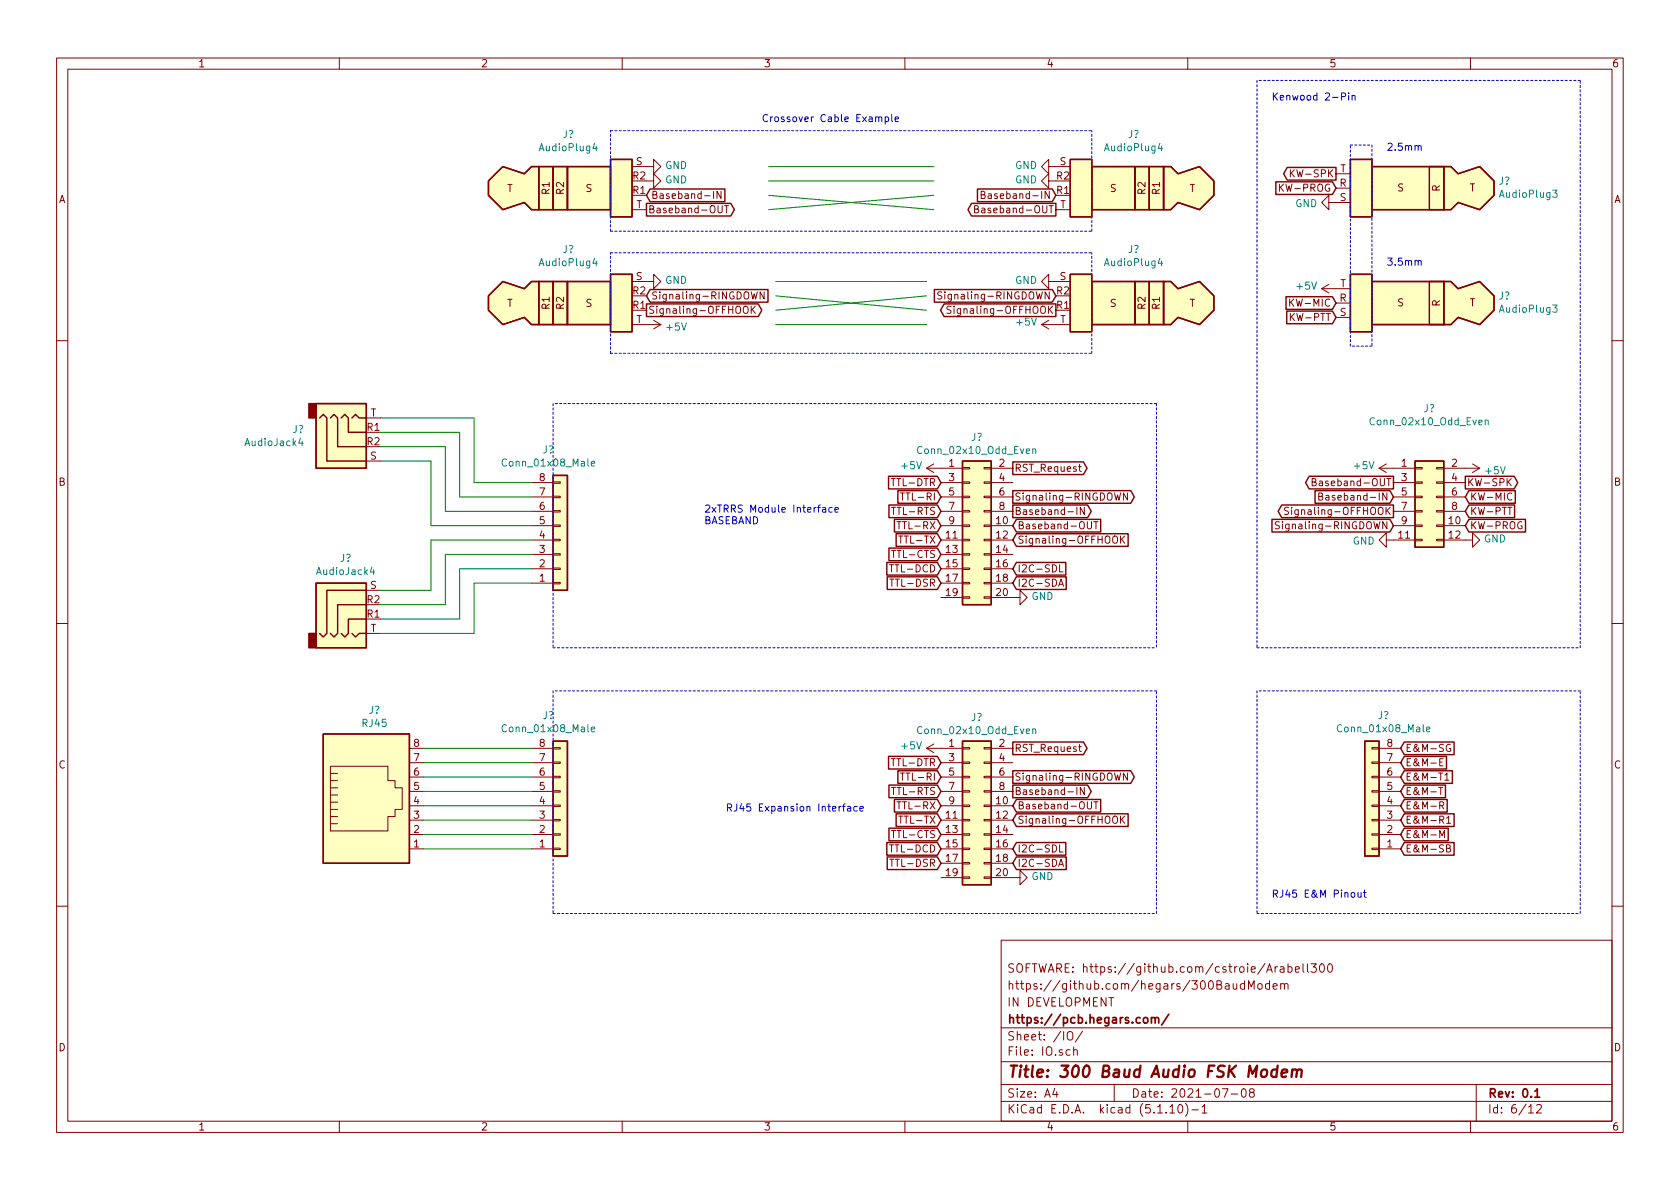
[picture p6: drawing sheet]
EESchema Schematic File Version 4
EELAYER 30 0
EELAYER END
$Descr A4 11693 8268
encoding utf-8
Sheet 6 12
Title "300 Baud Audio FSK Modem "
Date "2021-07-08"
Rev "0.1"
Comp "https://pcb.hegars.com/"
Comment1 "IN DEVELOPMENT "
Comment2 "https://github.com/hegars/300BaudModem"
Comment3 "SOFTWARE: https://github.com/cstroie/Arabell300"
Comment4 ""
$EndDescr
$Comp
L Connector_Generic:Conn_01x08 J?
U 1 1
P 3900 5600
AR Path="/60EA1217" Ref="J?"  Part="1" 
AR Path="/60E9D9E5/60EA1217" Ref="J?"  Part="1" 
F 0 "J?" H 3818 4975 50  0000 C CNN
F 1 "Conn_01x08_Male" H 3818 5066 50  0000 C CNN
F 2 "" H 3900 5600 50  0001 C CNN
F 3 "~" H 3900 5600 50  0001 C CNN
	1    3900 5600
	1    0    0    1   
$EndComp
Text Notes 3900 6300 0    50   ~ 0
E&M Type Output interface
$Comp
L Connector:RJ45 J?
U 1 1
P 2550 5600
AR Path="/60EA121E" Ref="J?"  Part="1" 
AR Path="/60E9D9E5/60EA121E" Ref="J?"  Part="1" 
F 0 "J?" H 2607 6267 50  0000 C CNN
F 1 "RJ45" H 2607 6176 50  0000 C CNN
F 2 "" V 2550 5625 50  0001 C CNN
F 3 "~" V 2550 5625 50  0001 C CNN
	1    2550 5600
	1    0    0    -1  
$EndComp
$Comp
L power:+5V #PWR?
U 1 1
P 6550 5200
AR Path="/60EA1230" Ref="#PWR?"  Part="1" 
AR Path="/60E9D9E5/60EA1230" Ref="#PWR?"  Part="1" 
F 0 "#PWR?" H 6550 5050 50  0001 C CNN
F 1 "+5V" V 6565 5328 50  0000 L CNN
F 2 "" H 6550 5200 50  0001 C CNN
F 3 "" H 6550 5200 50  0001 C CNN
	1    6550 5200
	0    -1   -1   0   
$EndComp
Text GLabel 6550 5500 0    50   Input ~ 0
TTL-RTS
Text GLabel 6550 5800 0    50   Input ~ 0
TTL-CTS
Text GLabel 6550 5300 0    50   Input ~ 0
TTL-DTR
Text GLabel 6550 6000 0    50   Input ~ 0
TTL-DSR
Text GLabel 6550 5700 0    50   Input ~ 0
TTL-TX
Text GLabel 6550 5600 0    50   Input ~ 0
TTL-RX
Text GLabel 6550 5900 0    50   Input ~ 0
TTL-DCD
Text GLabel 6550 5400 0    50   Input ~ 0
TTL-RI
$Comp
L Connector_Generic:Conn_02x10_Odd_Even J?
U 1 1
P 6750 5600
AR Path="/60EA1256" Ref="J?"  Part="1" 
AR Path="/60E9D9E5/60EA1256" Ref="J?"  Part="1" 
F 0 "J?" H 6800 6217 50  0000 C CNN
F 1 "Conn_02x10_Odd_Even" H 6800 6126 50  0000 C CNN
F 2 "" H 6750 5600 50  0001 C CNN
F 3 "~" H 6750 5600 50  0001 C CNN
	1    6750 5600
	1    0    0    -1  
$EndComp
Text Notes 4900 3650 0    50   ~ 0
2xTRRS Module Interface\nBASEBAND
Text GLabel 7050 5200 2    50   Output ~ 0
RST_Request
$Comp
L power:GND #PWR?
U 1 1
P 4500 1150
AR Path="/60EB32D5" Ref="#PWR?"  Part="1" 
AR Path="/60E9D9E5/60EB32D5" Ref="#PWR?"  Part="1" 
F 0 "#PWR?" H 4500 900 50  0001 C CNN
F 1 "GND" V 4505 1022 50  0000 R CNN
F 2 "" H 4500 1150 50  0001 C CNN
F 3 "" H 4500 1150 50  0001 C CNN
	1    4500 1150
	0    -1   -1   0   
$EndComp
Text GLabel 4500 1450 2    50   Output ~ 0
Baseband-OUT
Wire Notes Line
	3850 4800 3850 6350
Wire Notes Line
	3850 6350 8050 6350
Wire Notes Line
	8050 6350 8050 4800
$Comp
L power:GND #PWR?
U 1 1
P 7350 1150
AR Path="/60EE44F5" Ref="#PWR?"  Part="1" 
AR Path="/60E9D9E5/60EE44F5" Ref="#PWR?"  Part="1" 
F 0 "#PWR?" H 7350 900 50  0001 C CNN
F 1 "GND" V 7355 1022 50  0000 R CNN
F 2 "" H 7350 1150 50  0001 C CNN
F 3 "" H 7350 1150 50  0001 C CNN
	1    7350 1150
	0    1    -1   0   
$EndComp
Text GLabel 7350 1350 0    50   Input ~ 0
Baseband-IN
Text Notes 5300 850  0    50   ~ 0
Crossover Cable Example
Text GLabel 7050 6000 2    50   Input ~ 0
I2C-SDA
Text GLabel 7050 5900 2    50   Input ~ 0
I2C-SDL
$Comp
L power:GND #PWR?
U 1 1
P 7050 6100
AR Path="/60EA1250" Ref="#PWR?"  Part="1" 
AR Path="/60E9D9E5/60EA1250" Ref="#PWR?"  Part="1" 
F 0 "#PWR?" H 7050 5850 50  0001 C CNN
F 1 "GND" V 7055 5972 50  0000 R CNN
F 2 "" H 7050 6100 50  0001 C CNN
F 3 "" H 7050 6100 50  0001 C CNN
	1    7050 6100
	0    -1   -1   0   
$EndComp
Text GLabel 7050 5400 2    50   Output ~ 0
Signaling-RINGDOWN
Text GLabel 7050 5700 2    50   Input ~ 0
Signaling-OFFHOOK
Text GLabel 7050 5600 2    50   Input ~ 0
Baseband-OUT
Text GLabel 7050 5500 2    50   Output ~ 0
Baseband-IN
$Comp
L Connector:AudioPlug4 J?
U 1 1
P 3900 2050
AR Path="/60EA8BB8" Ref="J?"  Part="1" 
AR Path="/60E9D9E5/60EA8BB8" Ref="J?"  Part="1" 
F 0 "J?" H 3957 2375 50  0000 C CNN
F 1 "AudioPlug4" H 3957 2284 50  0000 C CNN
F 2 "" H 4250 1950 50  0001 C CNN
F 3 "~" H 4250 1950 50  0001 C CNN
	1    3900 2050
	1    0    0    -1  
$EndComp
$Comp
L power:GND #PWR?
U 1 1
P 4500 1950
AR Path="/60EA8D2A" Ref="#PWR?"  Part="1" 
AR Path="/60E9D9E5/60EA8D2A" Ref="#PWR?"  Part="1" 
F 0 "#PWR?" H 4500 1700 50  0001 C CNN
F 1 "GND" V 4505 1822 50  0000 R CNN
F 2 "" H 4500 1950 50  0001 C CNN
F 3 "" H 4500 1950 50  0001 C CNN
	1    4500 1950
	0    -1   -1   0   
$EndComp
Text GLabel 7350 1450 0    50   Output ~ 0
Baseband-OUT
Text GLabel 7350 2150 0    50   Output ~ 0
Signaling-OFFHOOK
$Comp
L Connector:AudioPlug4 J?
U 1 1
P 7950 2050
AR Path="/60EA8D36" Ref="J?"  Part="1" 
AR Path="/60E9D9E5/60EA8D36" Ref="J?"  Part="1" 
F 0 "J?" H 8007 2375 50  0000 C CNN
F 1 "AudioPlug4" H 8007 2284 50  0000 C CNN
F 2 "" H 8300 1950 50  0001 C CNN
F 3 "~" H 8300 1950 50  0001 C CNN
	1    7950 2050
	-1   0    0    -1  
$EndComp
$Comp
L power:GND #PWR?
U 1 1
P 7350 1950
AR Path="/60EA8D40" Ref="#PWR?"  Part="1" 
AR Path="/60E9D9E5/60EA8D40" Ref="#PWR?"  Part="1" 
F 0 "#PWR?" H 7350 1700 50  0001 C CNN
F 1 "GND" V 7355 1822 50  0000 R CNN
F 2 "" H 7350 1950 50  0001 C CNN
F 3 "" H 7350 1950 50  0001 C CNN
	1    7350 1950
	0    1    -1   0   
$EndComp
Text GLabel 4500 1350 2    50   Input ~ 0
Baseband-IN
Wire Notes Line
	4250 2450 7600 2450
Wire Notes Line
	4250 900  7600 900 
Wire Notes Line
	4250 1600 7600 1600
Wire Notes Line
	4250 1750 7600 1750
Wire Notes Line
	4250 1600 4250 900 
Wire Notes Line
	7600 1600 7600 900 
Wire Notes Line
	7600 2450 7600 1750
Wire Notes Line
	4250 2450 4250 1750
$Comp
L Connector_Generic:Conn_01x08 J?
U 1 1
P 3900 3750
AR Path="/60F6E4A1" Ref="J?"  Part="1" 
AR Path="/60E9D9E5/60F6E4A1" Ref="J?"  Part="1" 
F 0 "J?" H 3818 3125 50  0000 C CNN
F 1 "Conn_01x08_Male" H 3818 3216 50  0000 C CNN
F 2 "" H 3900 3750 50  0001 C CNN
F 3 "~" H 3900 3750 50  0001 C CNN
	1    3900 3750
	1    0    0    1   
$EndComp
$Comp
L power:+5V #PWR?
U 1 1
P 6550 3250
AR Path="/60F6E69B" Ref="#PWR?"  Part="1" 
AR Path="/60E9D9E5/60F6E69B" Ref="#PWR?"  Part="1" 
F 0 "#PWR?" H 6550 3100 50  0001 C CNN
F 1 "+5V" V 6565 3378 50  0000 L CNN
F 2 "" H 6550 3250 50  0001 C CNN
F 3 "" H 6550 3250 50  0001 C CNN
	1    6550 3250
	0    -1   -1   0   
$EndComp
Text GLabel 6550 3550 0    50   Input ~ 0
TTL-RTS
Text GLabel 6550 3850 0    50   Input ~ 0
TTL-CTS
Text GLabel 6550 3350 0    50   Input ~ 0
TTL-DTR
Text GLabel 6550 4050 0    50   Input ~ 0
TTL-DSR
Text GLabel 6550 3750 0    50   Input ~ 0
TTL-TX
Text GLabel 6550 3650 0    50   Input ~ 0
TTL-RX
Text GLabel 6550 3950 0    50   Input ~ 0
TTL-DCD
Text GLabel 6550 3450 0    50   Input ~ 0
TTL-RI
$Comp
L Connector_Generic:Conn_02x10_Odd_Even J?
U 1 1
P 6750 3650
AR Path="/60F6E6B5" Ref="J?"  Part="1" 
AR Path="/60E9D9E5/60F6E6B5" Ref="J?"  Part="1" 
F 0 "J?" H 6800 4267 50  0000 C CNN
F 1 "Conn_02x10_Odd_Even" H 6800 4176 50  0000 C CNN
F 2 "" H 6750 3650 50  0001 C CNN
F 3 "~" H 6750 3650 50  0001 C CNN
	1    6750 3650
	1    0    0    -1  
$EndComp
Text Notes 5050 5650 0    50   ~ 0
RJ45 Module Interface\nTELEPHONY
Text GLabel 7050 3250 2    50   Output ~ 0
RST_Request
Wire Notes Line
	8050 2800 3850 2800
Text GLabel 7050 4050 2    50   Input ~ 0
I2C-SDA
Text GLabel 7050 3950 2    50   Input ~ 0
I2C-SDL
$Comp
L power:GND #PWR?
U 1 1
P 7050 4150
AR Path="/60F6E6C7" Ref="#PWR?"  Part="1" 
AR Path="/60E9D9E5/60F6E6C7" Ref="#PWR?"  Part="1" 
F 0 "#PWR?" H 7050 3900 50  0001 C CNN
F 1 "GND" V 7055 4022 50  0000 R CNN
F 2 "" H 7050 4150 50  0001 C CNN
F 3 "" H 7050 4150 50  0001 C CNN
	1    7050 4150
	0    -1   -1   0   
$EndComp
Text GLabel 7050 3450 2    50   Output ~ 0
Signaling-RINGDOWN
Text GLabel 7050 3750 2    50   Input ~ 0
Signaling-OFFHOOK
Text GLabel 7050 3650 2    50   Input ~ 0
Baseband-OUT
Text GLabel 7050 3550 2    50   Output ~ 0
Baseband-IN
$Comp
L Connector:AudioJack4 J?
U 1 1
P 2450 4200
F 0 "J?" H 2407 4525 50  0000 C CNN
F 1 "AudioJack4" H 2407 4434 50  0000 C CNN
F 2 "" H 2450 4200 50  0001 C CNN
F 3 "~" H 2450 4200 50  0001 C CNN
	1    2450 4200
	1    0    0    -1  
$EndComp
Text GLabel 4000 5900 2    50   Input ~ 0
E&M-SB
Text GLabel 4000 5200 2    50   Input ~ 0
E&M-SG
Text GLabel 4000 5800 2    50   Input ~ 0
E&M-M
Text GLabel 4000 5400 2    50   Input ~ 0
E&M-T1
Text GLabel 4000 5300 2    50   Input ~ 0
E&M-E
Text GLabel 4000 5700 2    50   Input ~ 0
E&M-R1
Text GLabel 4000 5600 2    50   Input ~ 0
E&M-R
Text GLabel 4000 5500 2    50   Input ~ 0
E&M-T
Wire Wire Line
	2950 5200 3700 5200
Wire Wire Line
	3700 5300 2950 5300
Wire Wire Line
	2950 5400 3700 5400
Wire Wire Line
	3700 5500 2950 5500
Wire Wire Line
	2950 5600 3700 5600
Wire Wire Line
	3700 5700 2950 5700
Wire Wire Line
	2950 5800 3700 5800
Wire Wire Line
	2950 5900 3700 5900
$Comp
L Connector:AudioJack4 J?
U 1 1
P 2450 3100
F 0 "J?" H 2121 2983 50  0000 R CNN
F 1 "AudioJack4" H 2121 3074 50  0000 R CNN
F 2 "" H 2450 3100 50  0001 C CNN
F 3 "~" H 2450 3100 50  0001 C CNN
	1    2450 3100
	1    0    0    1   
$EndComp
Wire Notes Line
	3850 4500 8050 4500
Wire Notes Line
	8050 4800 3850 4800
Wire Wire Line
	2650 3200 3000 3200
Wire Wire Line
	3000 3200 3000 3650
Wire Wire Line
	3000 3650 3700 3650
Wire Wire Line
	3700 3550 3100 3550
Wire Wire Line
	3100 3550 3100 3100
Wire Wire Line
	3100 3100 2650 3100
Wire Wire Line
	2650 3000 3200 3000
Wire Wire Line
	3200 3000 3200 3450
Wire Wire Line
	3200 3450 3700 3450
Wire Wire Line
	3700 3350 3300 3350
Wire Wire Line
	3300 3350 3300 2900
Wire Wire Line
	3300 2900 2650 2900
Wire Wire Line
	2650 4100 3000 4100
Wire Wire Line
	3000 4100 3000 3750
Wire Wire Line
	3000 3750 3700 3750
Wire Wire Line
	3700 3850 3100 3850
Wire Wire Line
	3100 3850 3100 4200
Wire Wire Line
	3100 4200 2650 4200
Wire Wire Line
	2650 4300 3200 4300
Wire Wire Line
	3200 4300 3200 3950
Wire Wire Line
	3200 3950 3700 3950
Wire Wire Line
	3700 4050 3300 4050
Wire Wire Line
	3300 4050 3300 4400
Wire Wire Line
	3300 4400 2650 4400
Wire Notes Line
	3850 2800 3850 4500
Wire Notes Line
	8050 2800 8050 4500
$Comp
L Connector:AudioPlug4 J?
U 1 1
P 3900 1250
AR Path="/60FDB7A8" Ref="J?"  Part="1" 
AR Path="/60E9D9E5/60FDB7A8" Ref="J?"  Part="1" 
F 0 "J?" H 3957 1575 50  0000 C CNN
F 1 "AudioPlug4" H 3957 1484 50  0000 C CNN
F 2 "" H 4250 1150 50  0001 C CNN
F 3 "~" H 4250 1150 50  0001 C CNN
	1    3900 1250
	1    0    0    -1  
$EndComp
$Comp
L Connector:AudioPlug4 J?
U 1 1
P 7950 1250
AR Path="/60FDC067" Ref="J?"  Part="1" 
AR Path="/60E9D9E5/60FDC067" Ref="J?"  Part="1" 
F 0 "J?" H 8007 1575 50  0000 C CNN
F 1 "AudioPlug4" H 8007 1484 50  0000 C CNN
F 2 "" H 8300 1150 50  0001 C CNN
F 3 "~" H 8300 1150 50  0001 C CNN
	1    7950 1250
	-1   0    0    -1  
$EndComp
$Comp
L power:GND #PWR?
U 1 1
P 4500 1250
AR Path="/60FE2765" Ref="#PWR?"  Part="1" 
AR Path="/60E9D9E5/60FE2765" Ref="#PWR?"  Part="1" 
F 0 "#PWR?" H 4500 1000 50  0001 C CNN
F 1 "GND" V 4505 1122 50  0000 R CNN
F 2 "" H 4500 1250 50  0001 C CNN
F 3 "" H 4500 1250 50  0001 C CNN
	1    4500 1250
	0    -1   -1   0   
$EndComp
$Comp
L power:GND #PWR?
U 1 1
P 7350 1250
AR Path="/60FE2987" Ref="#PWR?"  Part="1" 
AR Path="/60E9D9E5/60FE2987" Ref="#PWR?"  Part="1" 
F 0 "#PWR?" H 7350 1000 50  0001 C CNN
F 1 "GND" V 7355 1122 50  0000 R CNN
F 2 "" H 7350 1250 50  0001 C CNN
F 3 "" H 7350 1250 50  0001 C CNN
	1    7350 1250
	0    1    -1   0   
$EndComp
$Comp
L Connector:AudioPlug3 J?
U 1 1
P 9900 1300
F 0 "J?" H 9370 1254 50  0000 R CNN
F 1 "AudioPlug3" H 9370 1345 50  0000 R CNN
F 2 "" H 10000 1250 50  0001 C CNN
F 3 "~" H 10000 1250 50  0001 C CNN
	1    9900 1300
	-1   0    0    1   
$EndComp
$Comp
L Connector:AudioPlug3 J?
U 1 1
P 9900 2100
F 0 "J?" H 9370 2054 50  0000 R CNN
F 1 "AudioPlug3" H 9370 2145 50  0000 R CNN
F 2 "" H 10000 2050 50  0001 C CNN
F 3 "~" H 10000 2050 50  0001 C CNN
	1    9900 2100
	-1   0    0    1   
$EndComp
Text Notes 8850 700  0    50   ~ 0
Kenwood 2-Pin
Wire Notes Line
	8750 550  8750 4300
Wire Notes Line
	8750 4300 11000 4300
Wire Notes Line
	11000 4300 11000 550 
Wire Notes Line
	11000 550  8750 550 
Text GLabel 9300 1300 0    50   Input ~ 0
KW-PROG
$Comp
L power:GND #PWR?
U 1 1
P 9300 1400
AR Path="/61017F92" Ref="#PWR?"  Part="1" 
AR Path="/60E9D9E5/61017F92" Ref="#PWR?"  Part="1" 
F 0 "#PWR?" H 9300 1150 50  0001 C CNN
F 1 "GND" V 9305 1272 50  0000 R CNN
F 2 "" H 9300 1400 50  0001 C CNN
F 3 "" H 9300 1400 50  0001 C CNN
	1    9300 1400
	0    1    1    0   
$EndComp
$Comp
L power:+5V #PWR?
U 1 1
P 9300 2000
AR Path="/610186A8" Ref="#PWR?"  Part="1" 
AR Path="/60E9D9E5/610186A8" Ref="#PWR?"  Part="1" 
F 0 "#PWR?" H 9300 1850 50  0001 C CNN
F 1 "+5V" V 9315 2128 50  0000 L CNN
F 2 "" H 9300 2000 50  0001 C CNN
F 3 "" H 9300 2000 50  0001 C CNN
	1    9300 2000
	0    -1   -1   0   
$EndComp
Text Notes 9650 1850 0    50   ~ 0
3.5mm
Text Notes 9650 1050 0    50   ~ 0
2.5mm
Text GLabel 9300 1200 0    50   Output ~ 0
KW-SPK
Text GLabel 9300 2100 0    50   Input ~ 0
KW-MIC
Text GLabel 9300 2200 0    50   Input ~ 0
KW-PTT
$Comp
L power:+5V #PWR?
U 1 1
P 7350 2250
AR Path="/610278AD" Ref="#PWR?"  Part="1" 
AR Path="/60E9D9E5/610278AD" Ref="#PWR?"  Part="1" 
F 0 "#PWR?" H 7350 2100 50  0001 C CNN
F 1 "+5V" V 7365 2378 50  0000 L CNN
F 2 "" H 7350 2250 50  0001 C CNN
F 3 "" H 7350 2250 50  0001 C CNN
	1    7350 2250
	0    -1   -1   0   
$EndComp
$Comp
L power:+5V #PWR?
U 1 1
P 4500 2250
AR Path="/61028036" Ref="#PWR?"  Part="1" 
AR Path="/60E9D9E5/61028036" Ref="#PWR?"  Part="1" 
F 0 "#PWR?" H 4500 2100 50  0001 C CNN
F 1 "+5V" V 4515 2378 50  0000 L CNN
F 2 "" H 4500 2250 50  0001 C CNN
F 3 "" H 4500 2250 50  0001 C CNN
	1    4500 2250
	0    1    1    0   
$EndComp
Text GLabel 7350 2050 0    50   Input ~ 0
Signaling-RINGDOWN
Text GLabel 4500 2050 2    50   Input ~ 0
Signaling-RINGDOWN
Text GLabel 4500 2150 2    50   Output ~ 0
Signaling-OFFHOOK
Wire Wire Line
	5400 2150 6450 2050
Wire Wire Line
	6450 2150 5400 2050
Wire Wire Line
	5400 1950 6450 1950
Wire Wire Line
	5400 2250 6450 2250
Wire Wire Line
	6500 1450 5350 1350
Wire Wire Line
	5350 1450 6500 1350
Wire Wire Line
	5350 1250 6500 1250
Wire Wire Line
	6500 1150 5350 1150
$Comp
L Connector_Generic:Conn_02x06_Odd_Even J?
U 1 1
P 9900 3450
AR Path="/61037BFE" Ref="J?"  Part="1" 
AR Path="/60E9D9E5/61037BFE" Ref="J?"  Part="1" 
F 0 "J?" H 9950 4067 50  0000 C CNN
F 1 "Conn_02x10_Odd_Even" H 9950 3976 50  0000 C CNN
F 2 "" H 9900 3450 50  0001 C CNN
F 3 "~" H 9900 3450 50  0001 C CNN
	1    9900 3450
	1    0    0    -1  
$EndComp
Text GLabel 10200 3650 2    50   Input ~ 0
KW-PROG
Text GLabel 10200 3350 2    50   Output ~ 0
KW-SPK
Text GLabel 10200 3450 2    50   Input ~ 0
KW-MIC
Text GLabel 10200 3550 2    50   Input ~ 0
KW-PTT
$Comp
L power:+5V #PWR?
U 1 1
P 9700 3250
AR Path="/6103BBFB" Ref="#PWR?"  Part="1" 
AR Path="/60E9D9E5/6103BBFB" Ref="#PWR?"  Part="1" 
F 0 "#PWR?" H 9700 3100 50  0001 C CNN
F 1 "+5V" V 9715 3378 50  0000 L CNN
F 2 "" H 9700 3250 50  0001 C CNN
F 3 "" H 9700 3250 50  0001 C CNN
	1    9700 3250
	0    -1   -1   0   
$EndComp
$Comp
L power:GND #PWR?
U 1 1
P 10200 3750
AR Path="/6103C4E0" Ref="#PWR?"  Part="1" 
AR Path="/60E9D9E5/6103C4E0" Ref="#PWR?"  Part="1" 
F 0 "#PWR?" H 10200 3500 50  0001 C CNN
F 1 "GND" V 10205 3622 50  0000 R CNN
F 2 "" H 10200 3750 50  0001 C CNN
F 3 "" H 10200 3750 50  0001 C CNN
	1    10200 3750
	0    -1   -1   0   
$EndComp
Text GLabel 9700 3450 0    50   Input ~ 0
Baseband-IN
Text GLabel 9700 3350 0    50   Output ~ 0
Baseband-OUT
Text GLabel 9700 3550 0    50   Output ~ 0
Signaling-OFFHOOK
Text GLabel 9700 3650 0    50   Input ~ 0
Signaling-RINGDOWN
$Comp
L power:GND #PWR?
U 1 1
P 9700 3750
AR Path="/61049B14" Ref="#PWR?"  Part="1" 
AR Path="/60E9D9E5/61049B14" Ref="#PWR?"  Part="1" 
F 0 "#PWR?" H 9700 3500 50  0001 C CNN
F 1 "GND" V 9705 3622 50  0000 R CNN
F 2 "" H 9700 3750 50  0001 C CNN
F 3 "" H 9700 3750 50  0001 C CNN
	1    9700 3750
	0    1    1    0   
$EndComp
$Comp
L power:+5V #PWR?
U 1 1
P 10200 3250
AR Path="/6104A832" Ref="#PWR?"  Part="1" 
AR Path="/60E9D9E5/6104A832" Ref="#PWR?"  Part="1" 
F 0 "#PWR?" H 10200 3100 50  0001 C CNN
F 1 "+5V" V 10215 3378 50  0000 L CNN
F 2 "" H 10200 3250 50  0001 C CNN
F 3 "" H 10200 3250 50  0001 C CNN
	1    10200 3250
	0    1    1    0   
$EndComp
Wire Notes Line
	9550 2400 9400 2400
Wire Notes Line
	9400 2400 9400 1000
Wire Notes Line
	9400 1000 9550 1000
Wire Notes Line
	9550 1000 9550 2400
$EndSCHEMATC
